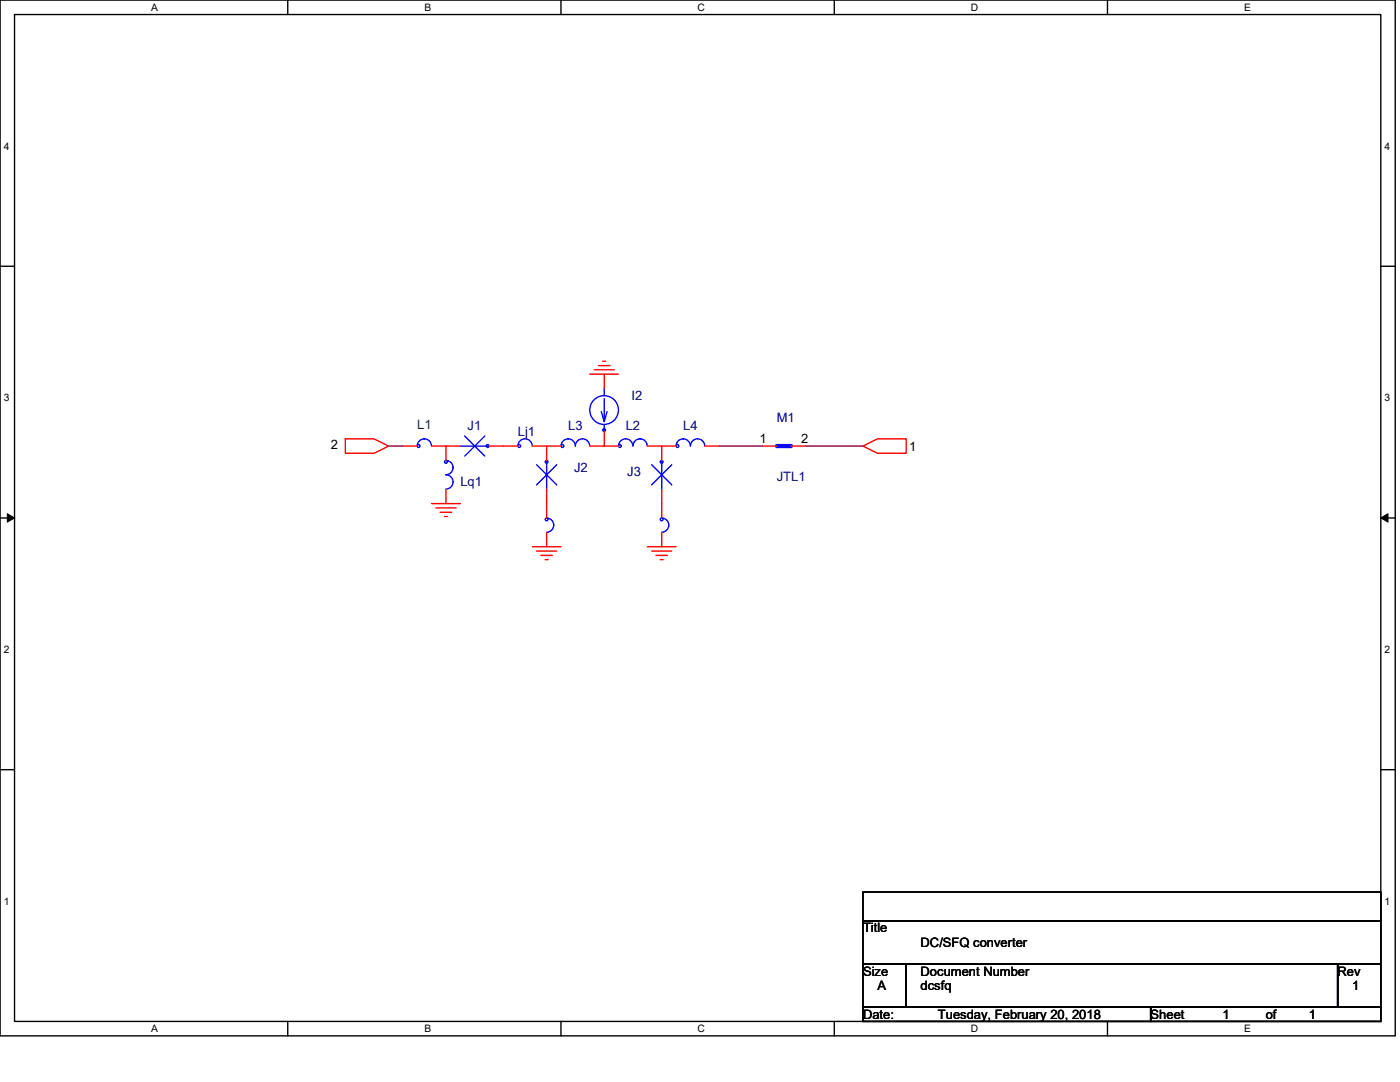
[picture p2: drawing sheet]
<svg xmlns="http://www.w3.org/2000/svg" width="279mm" height="216mm" viewBox="0 0 279 216" stroke-linecap="round" stroke-linejoin="round" font-family="sans-serif">
<path d="M0 0h278.4v206.7h-278.4zM2.9 2.9h272.7v200.9h-272.7z" fill="none" stroke="#000" stroke-width=".28"/>
<g fill="#fff">
<path d="M30.1 .3h1.4v2.3h-1.4z"/>
<path d="M30.1 204.1h1.4v2.3h-1.4z"/>
</g>
<path d="M57.4 0v2.9M57.4 203.8v2.9" fill="none" stroke="#000" stroke-width=".28"/>
<g fill="#fff">
<path d="M84.7 .3h1.4v2.3h-1.4z"/>
<path d="M84.7 204.1h1.4v2.3h-1.4z"/>
</g>
<path d="M112 0v2.9M112 203.8v2.9" fill="none" stroke="#000" stroke-width=".28"/>
<g fill="#fff">
<path d="M139.2 .3h1.5v2.3h-1.5z"/>
<path d="M139.2 204.1h1.5v2.3h-1.5z"/>
</g>
<path d="M166.5 0v2.9M166.5 203.8v2.9" fill="none" stroke="#000" stroke-width=".28"/>
<g fill="#fff">
<path d="M193.8 .3h1.4v2.3h-1.4z"/>
<path d="M193.8 204.1h1.4v2.3h-1.4z"/>
</g>
<path d="M221 0v2.9M221 203.8v2.9" fill="none" stroke="#000" stroke-width=".28"/>
<g fill="#fff">
<path d="M248.3 .3h1.4v2.3h-1.4z"/>
<path d="M248.3 204.1h1.4v2.3h-1.4z"/>
<path d="M.7 28h1.2v2.3h-1.2z"/>
<path d="M276.3 28h1.1v2.3h-1.1z"/>
<path d="M.7 78.2h1.2v2.3h-1.2z"/>
<path d="M276.3 78.2h1.1v2.3h-1.1z"/>
</g>
<path d="M0 53.1h2.9M275.6 53.1h2.8" fill="none" stroke="#000" stroke-width=".28"/>
<g fill="#fff">
<path d="M.7 128.5h1.2v2.2h-1.2z"/>
<path d="M276.3 128.5h1.1v2.2h-1.1z"/>
</g>
<path d="M0 103.4h2.9M275.6 103.4h2.8" fill="none" stroke="#000" stroke-width=".28"/>
<path d="M1.5 102.5l1.4 .9-1.4 .8zM275.6 103.4l1.4-.9v1.7z" fill="#000" stroke="#000" stroke-width=".2"/>
<g fill="#fff">
<path d="M.7 178.7h1.2v2.3h-1.2z"/>
<path d="M276.3 178.7h1.1v2.3h-1.1z"/>
</g>
<path d="M0 153.6h2.9M275.6 153.6h2.8M172.2 178h103.4v5.7h-103.4zM172.2 183.7h103.4v8.6h-103.4zM172.2 192.3h8.6v8.6h-8.6zM180.8 192.3h86.2v8.6h-86.2zM267 192.3h8.6v8.6h-8.6zM172.2 200.9h57.4v2.9h-57.4zM229.6 200.9h46v2.9h-46z" fill="none" stroke="#000" stroke-width=".28"/>
<g fill="none" stroke="#f00" stroke-width=".28">
<path d="M117.7 74.7h5.7M118.6 73.8h4M119.4 72.9h2.3M120.3 72.1h.6M120.6 74.7v2.8M68.9 87.6h5.8l2.8 1.4-2.8 1.4h-5.8zM80.4 89h2.9M86.1 89h2.9M89 89h2.9M89 89v2.9M89 97.6v2.9M97.6 89h5.8"/>
<path d="M106.2 89h2.9M109.1 97.6v5.8M109.1 89v2.9M109.1 89h2.9M117.7 89h2.9M120.6 86.1v2.9M120.6 89h2.8M129.2 89h2.9M132.1 97.6v5.8M132.1 89v2.9M132.1 89h2.8M140.7 89h2.8"/>
<path d="M152.1 89h2.9M157.9 89h2.9M172.2 89l2.9-1.4h5.7v2.8h-5.7zM86.1 100.5h5.8M87 101.3h4M87.9 102.2h2.2M88.7 103.1h.6M106.2 109.1h5.8M107.1 110h4M107.9 110.8h2.3M108.8 111.7h.6M109.1 106.2v2.9"/>
<path d="M129.2 109.1h5.7M130 110h4.1M130.9 110.8h2.3M131.8 111.7h.6M132.1 106.2v2.9"/>
</g>
<g fill="none" stroke="#00f" stroke-width=".28">
<path d="M120.6 77.5v1.5M120.6 79.5v4.6l-.6-2M83.3 89a1.42 1.42 0 0 1 1.4-1.4 1.42 1.42 0 0 1 1.4 1.4M89 91.9a1.43 1.43 0 0 1 1.4 1.4 1.43 1.43 0 0 1-1.4 1.4M89 94.7a1.43 1.43 0 0 1 1.4 1.5 1.43 1.43 0 0 1-1.4 1.4M91.9 89h5.7M92.7 87l4.1 4M96.8 87l-4.1 4M103.4 89a1.43 1.43 0 0 1 1.4-1.4 1.43 1.43 0 0 1 1.4 1.4M107.1 92.7l4 4.1M109.1 91.9v5.7M111.1 92.7l-4 4.1"/>
<path d="M112 89a1.42 1.42 0 0 1 1.4-1.4 1.42 1.42 0 0 1 1.4 1.4M114.8 89a1.43 1.43 0 0 1 1.5-1.4 1.43 1.43 0 0 1 1.4 1.4M120.6 84.7v1.4M121.2 82.1l-.6 2M123.4 89a1.43 1.43 0 0 1 1.5-1.4 1.43 1.43 0 0 1 1.4 1.4M126.3 89a1.42 1.42 0 0 1 1.5-1.4h-.1a1.42 1.42 0 0 1 1.5 1.4M130 92.7l4.1 4.1M132.1 91.9v5.7M134.1 92.7l-4.1 4.1M134.9 89a1.4 1.4 0 0 1 1.4-1.4 1.42 1.42 0 0 1 1.5 1.4M137.8 89a1.43 1.43 0 0 1 1.4-1.4 1.43 1.43 0 0 1 1.5 1.4M109.1 103.4a1.43 1.43 0 0 1 1.4 1.4 1.43 1.43 0 0 1-1.4 1.4"/>
<path d="M132 103.4a1.43 1.43 0 0 1 1.5 1.4 1.43 1.43 0 0 1-1.5 1.4"/>
<circle cx="83.5" cy="89" r=".28"/>
<circle cx="89" cy="92.2" r=".28"/>
<circle cx="97.3" cy="89" r=".28"/>
<circle cx="103.6" cy="89" r=".28"/>
<circle cx="109.1" cy="92.2" r=".28"/>
<circle cx="112.2" cy="89" r=".28"/>
<circle cx="120.6" cy="81.8" r="2.86"/>
<circle cx="120.6" cy="85.8" r=".28"/>
<circle cx="123.7" cy="89" r=".28"/>
<circle cx="132.1" cy="92.2" r=".28"/>
<circle cx="135.2" cy="89" r=".28"/>
<circle cx="109.1" cy="103.6" r=".28"/>
<circle cx="132.1" cy="103.6" r=".28"/>
</g>
<path d="M155 89h2.9" fill="none" stroke="#00f" stroke-width=".85"/>
<path d="M77.5 89h2.9M143.5 89h8.6M160.8 89h11.4" fill="none" stroke="#800040" stroke-width=".28"/>
<g font-size="2.6" fill="#000080">
<text x="126" y="79.9">I2</text>
<text x="93.3" y="85.9">J1</text>
<text x="103.4" y="87">Lj1</text>
<text x="113.4" y="85.9">L3</text>
<text x="124.9" y="85.9">L2</text>
<text x="136.4" y="85.9">L4</text>
<text x="155" y="84.2">M1</text>
<text x="114.6" y="94.2">J2</text>
<text x="125.2" y="95.1">J3</text>
<text x="155" y="95.9">JTL1</text>
<text x="91.9" y="97.1">Lq1</text>
</g>
<g font-size="2.6">
<text x="66" y="89.6">2</text>
<text x="151.6" y="88.4">1</text>
<text x="159.9" y="88.4">2</text>
<text x="181.4" y="89.9">1</text>
<text x="172.2" y="186.1">Title</text>
<text x="183.7" y="188.9">DC/SFQ converter</text>
<text x="172.2" y="194.7">Size</text>
<text x="175.1" y="197.5">A</text>
<text x="183.7" y="194.7">Document Number</text>
<text x="183.7" y="197.5">dcsfq</text>
<text x="267" y="194.7">Rev</text>
<text x="269.8" y="197.5">1</text>
<text x="172.2" y="203.3">Date:</text>
<text x="187.2" y="203.3">Tuesday, February 20, 2018</text>
<text x="229.6" y="203.3">Sheet</text>
<text x="244" y="203.3">1</text>
<text x="252.6" y="203.3">of</text>
<text x="261.2" y="203.3">1</text>
</g>
<text font-size="2.6" fill="#004040" x="83.3" y="85.6">L1</text>
<g font-size="2">
<text x="30.2" y="2.2">A</text>
<text x="84.7" y="2.2">B</text>
<text x="139.2" y="2.2">C</text>
<text x="193.8" y="2.2">D</text>
<text x="248.3" y="2.2">E</text>
<text x=".7" y="29.8">4</text>
<text x="276.3" y="29.8">4</text>
<text x=".7" y="80.1">3</text>
<text x="276.3" y="80.1">3</text>
<text x=".7" y="130.3">2</text>
<text x="276.3" y="130.3">2</text>
<text x=".7" y="180.5">1</text>
<text x="276.3" y="180.5">1</text>
<text x="30.2" y="206">A</text>
<text x="84.7" y="206">B</text>
<text x="139.2" y="206">C</text>
<text x="193.8" y="206">D</text>
<text x="248.3" y="206">E</text>
</g>
</svg>
